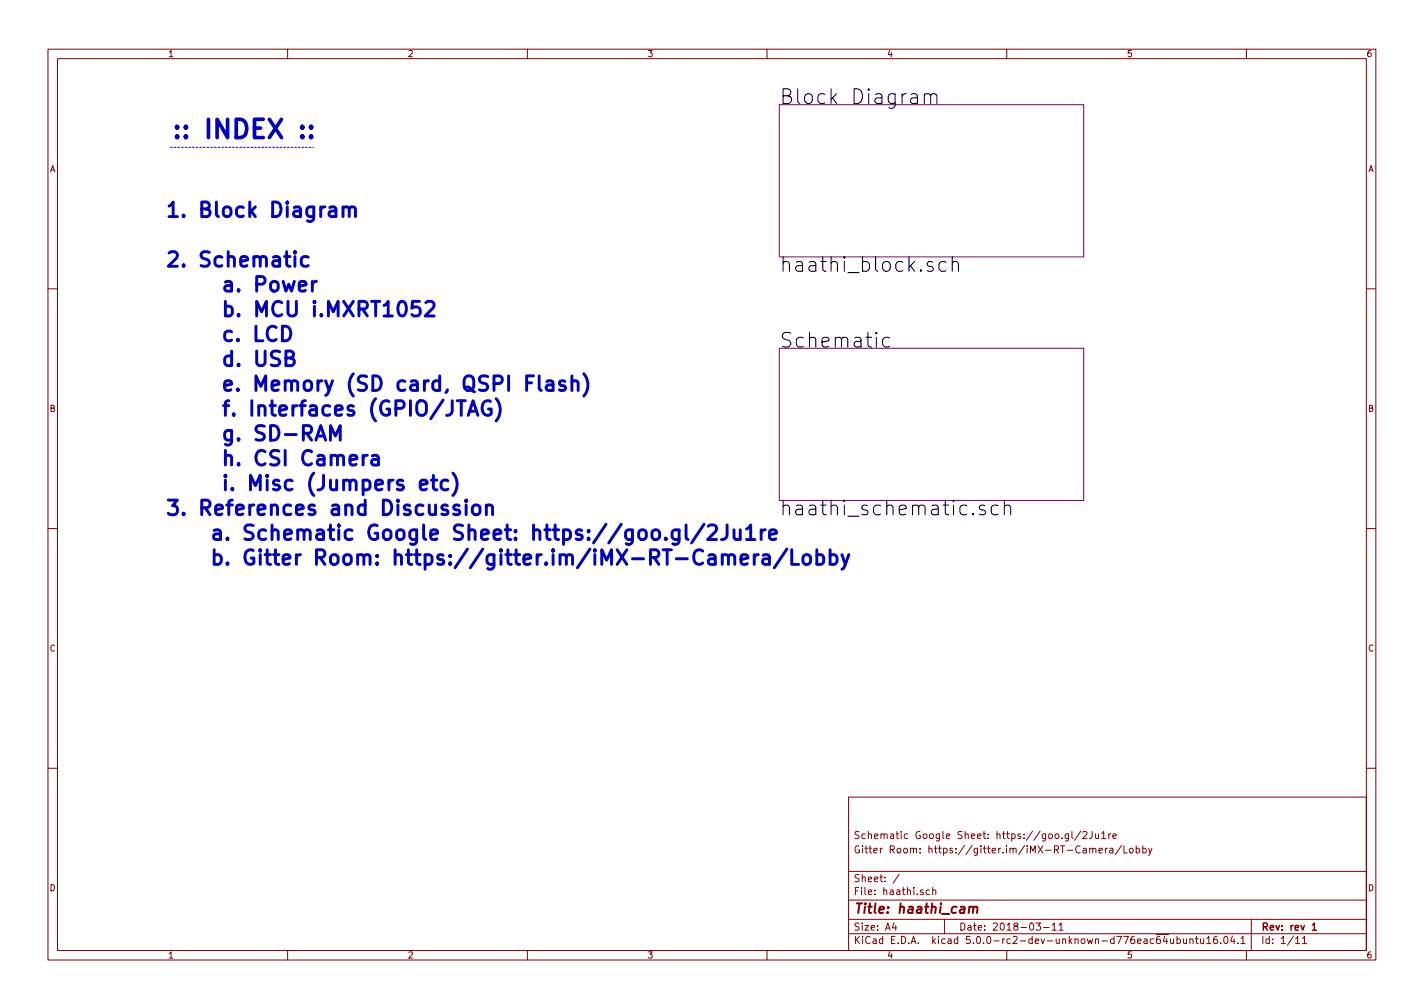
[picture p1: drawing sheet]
<svg xmlns="http://www.w3.org/2000/svg" width="297mm" height="210mm" viewBox="0 0 297 210" stroke-linecap="round" stroke-linejoin="round" font-family="sans-serif">
<g fill="none" stroke="#840000" stroke-width=".21">
<path d="M10 10.3h277v189.9h-277zM12 12.2h273v186.1h-273zM60 10.3v1.9M110 10.3v1.9M160 10.3v1.9M210 10.3v1.9M260 10.3v1.9M10 60.2h2M285 60.2h2M10 110.3h2M285 110.3h2M10 160.2h2"/>
<path d="M177 166.3h108v32h-108zM222.9 173.9v1.3l-.3 .2h-.4M222.9 174l-.4-.1-.3 .3 .1 .6h.6M223.6 173.4v1.3l.2 .2M225.5 173.3l-1.3 2M225.9 173.6l.5-.2 .3 .5-.9 1h.9M227.3 177.1l.2-.2 .4 .1v.9M227.3 176.9v1M227.8 173.4l-.1 1.3-.5 .2M227.9 177.1l.3-.2 .3 .1 .1 .9M228.5 173.9l.1 .9 .4 .1 .2-.1M229.2 173.9v1"/>
<path d="M229.2 177.4l.7-.1v-.3l-.5-.1-.2 .2 .1 .7h.6M229.8 173.9l.4-.5v1.5M229.8 174.9h.9M230.6 176.9v1M231 176.9l-.4 .3M231.3 173.9v1M231.5 177h.6l.1 .9M231.7 173.9l-.4 .3M232.2 177.3l-.6 .1-.2 .2 .2 .3 .6-.1M232.2 174.4l.7-.1-.1-.3-.4-.1-.2 .2v.7h.6M233.9 176.3l-1.2 2M234.4 176.4v1.5h.8"/>
<path d="M235.7 177.1l.2-.2 .4 .2v.7l-.2 .1-.4-.1zM237 177l.4-.1 .3 .3-.1 .6h-.6M237 176.4v1.5M238.4 177l.4-.1 .3 .3-.1 .6-.2 .1-.4-.1M238.4 176.4v1.5M239.6 176.9l.3 1M240.3 176.9l-.5 1.4-.2 .1M285 160.2h2M60 198.3v1.9M110 198.3v1.9M160 198.3v1.9M177 194.8h108"/>
<path d="M177 191.8h108M177 187.8h108M177 181.8h108M186.5 192.5l-.4 1h1M186.8 193v1M187.6 182.3l-1.3 2M193.9 185.7l-.4-.1-.3 .3 .1 .6 .2 .1 .4-.1M194.6 185.7l.2-.1 .3 .1 .1 .9M194.6 185.1v1.5M197 191.8v3M210 198.3v1.9M216.1 192.5h.9l-.4 .6 .4 .1v.7l-.2 .1-.7-.1"/>
<path d="M217.7 193.5h1.1M219.5 193l.4-.5v1.5M219.5 194h.8M220.9 193l.4-.5v1.5M220.9 194h.9M242.4 194.9h1.4M243 195.2l-.4 1.1h1M243.4 195.8v1M244.1 195.8l.1 .9 .4 .1 .2-.1M244.8 195.8v1M245.5 195.9l.4-.1 .3 .3v.6l-.3 .1-.4-.1M245.5 195.3v1.5"/>
<path d="M246.9 195.8v.9l.4 .1 .2-.1M247.5 195.8v1M248.2 196l.2-.2 .4 .1 .1 .9M248.2 195.8v1M249.4 195.8h.5M249.6 195.3v1.3l.3 .2M250.4 195.8l.1 .9 .4 .1 .2-.1M251.1 195.8v1M251.7 195.8l.4-.5v1.5M251.7 196.8h.9M253.8 195.3l-.4 .1a1.11 1.11 0 0 0-.1 1.3l.4 .1 .2-.1 .1-.5-.3-.3-.4 .1-.2 .2M254.6 196.7v.1"/>
<path d="M255.4 195.5l.2-.2a.8 .8 0 0 1 .6 .8 .8 .8 0 0 1-.6 .7l-.3-.5zM257.1 195.2l-.4 1.1h.9M257.4 195.8v1M258.2 196.7v.1M258.9 195.8l.4-.5v1.5M258.9 196.8h.8M260 198.3v1.9M261 191.8v6.5M270.3 195.8l.4-.5v1.5M270.3 196.8h.8M271.7 195.8l.4-.5v1.5M271.7 196.8h.8"/>
</g>
<path d="M273.7 193l.5-.5v1.5M273.7 194h.9" fill="none" stroke="#840000" stroke-width=".3"/>
<path d="M202.2 189.3l.3-.2 .5 .1-.1 1.2M202.2 189.1l-.1 1.3M203 189.4a.47 .47 0 0 1 .5-.3 .47 .47 0 0 1 .4 .3l-.1 1" fill="none" stroke="#840000" stroke-width=".41"/>
<path d="M63.1 28.3l.1 .2-.1 .2-.2-.2 .2-.2v.4M63.1 26.4l.1 .1-.1 .2-.2-.2 .2-.1v.3M64.9 28.3l.2 .2-.2 .2-.2-.2 .2-.2v.4M64.9 26.4l.2 .1-.2 .2-.2-.2 .2-.1v.3" fill="none" stroke="#0000c2" stroke-width=".76"/>
<path d="M35.6 30.7h29.8" fill="none" stroke="#0000c2" stroke-width=".21" stroke-dasharray=".4 .4"/>
<g fill="none" stroke="#0000c2" stroke-width=".61">
<path d="M59.1 58.7l.5 2 .6-1.4 .6 1.4 .6-2M61.5 52.5l-.1 .1 .1 .2 .2-.2-.2-.1v.3M62.4 59.7l1.5-.3-.2-.6-.9-.1-.3 .1-.1 .3 .1 1.5 .3 .1 .9-.1M64.3 53.7a1 1 0 0 0-1.3 .1l-.2 .3 .2 1.1a.96 .96 0 0 0 1.3 .2M65.2 58.7v2M66 58.7a.82 .82 0 0 0-.8 .6M68.8 43.3l.3-.2 .9 .2 .1 .3v1.6M70.1 43.9l-.3 .1h-.7a.6 .6 0 0 0-.5 .6 .6 .6 0 0 0 .5 .6h.7l.3-.2M71.6 43.4a.76 .76 0 0 1 1.2 .2v1.6M71.6 43.1v2.1M72.8 43.6l.5-.5 .7 .2 .1 .3v1.6M57.6 68.3a1.23 1.23 0 0 0-1.5 0 1.23 1.23 0 0 0-.4 1.5 1.14 1.14 0 0 0 .6 1.1 1.14 1.14 0 0 0 1.3-.1"/>
<path d="M58.3 73.4a1.24 1.24 0 0 0-1.6 .1 .72 .72 0 0 0 .5 1.2 1.11 1.11 0 0 1 1.1 .7 .82 .82 0 0 1-.5 .9l-1.2-.2M58.9 68a1.6 1.6 0 0 1 1.7 1 1.6 1.6 0 0 1-.5 1.9l-1.2 .2zM59.6 74.7h1.1a.74 .74 0 0 0 .6-.8 .74 .74 0 0 0-.6-.7h-1.1v3.1h1.2a.81 .81 0 0 0 .6-.9 .81 .81 0 0 0-.7-.7M80.1 65.9h1.7M83.3 63.1a.74 .74 0 0 1 .7-.2 .74 .74 0 0 1 .6 .5 1.79 1.79 0 0 1-.6 2.5 .77 .77 0 0 1-.8-.6 2.67 2.67 0 0 1 .1-2.2zM87.5 62.9h-1.4l-.2 1.4 .4-.3 1.1 .2 .3 .4v.7l-.2 .3-.4 .3h-.8l-.4-.3M88.8 63.1l.5-.2h.7a.81 .81 0 0 1 .4 1.3l-1.7 1.7h1.9M109.9 79.9h1M111.3 78.4h-1.4v3.1M112.5 78.4v2.6l.4 .5M114.1 79.6l.3-.2 .8 .2 .2 .3v1.6M117.8 79.6l-.7-.2-.3 .2-.1 .3 .1 .4 1 .3 .2 .3-.2 .4-.2 .2-.9-.2"/>
<path d="M119.3 79.7a.76 .76 0 0 1 1.3 .2v1.6M119.3 78.4v3.1M121.8 78a3.5 3.5 0 0 1 0 4.6M63.3 90.4h1.1a.84 .84 0 0 0 .6-.8 .84 .84 0 0 0-.6-.8h-1.1v3M64 90.4l1 1.4M65.9 91.8l1-3 1 3M66.2 91h1.4M68.9 91.8v-3l1.1 2.2 1-2.2v3M69.1 95.2a.78 .78 0 0 1 1.3 .2v1.6M70.4 95.4l.4-.4 .8 .1 .1 .3v1.6M73 96l1.4-.3-.1-.6-.9-.1-.3 .1-.1 .3 .1 1.4 .3 .2 .9-.2M75.7 95v2"/>
<path d="M76.6 95a.82 .82 0 0 0-.9 .5M77.6 95.1l.3-.1 .9 .1 .1 .3v1.6M78.9 95.7l-.2 .1h-.8a.6 .6 0 0 0-.4 .6 .6 .6 0 0 0 .4 .6h.8l.2-.2M90.4 99.1v2.6l.2 .3 .5 .2M94.3 83.6v2.2a.99 .99 0 0 1-1.1 .8M94.5 98.7a3.4 3.4 0 0 1 0 4.6M96.2 83.6v3M97.7 86.6l1-3 1 3M98 85.8h1.4M102.3 83.7a1.26 1.26 0 0 0-1.4 .2 1.26 1.26 0 0 0-.3 1.4 1.15 1.15 0 0 0 .6 1.2 1.15 1.15 0 0 0 1.3-.2v-1h-.6M103.5 83.2a3.5 3.5 0 0 1 0 4.6M115.4 80.1l-.3 .2h-.7a.6 .6 0 0 0-.5 .6 .6 .6 0 0 0 .5 .6h.7l.3-.2"/>
<path d="M84 100.3l-.7-.2-.4 .5 .1 .4 1 .3 .2 .3-.2 .4-.3 .2-.8-.2M87.7 101.2l1.4-.3-.1-.6-.9-.2-.4 .5v1.1l.1 .3 .3 .2 .9-.2M90 100.1h1.1M93.4 100.3l-.8-.2-.4 .3-.2 .3v.9l.3 .4 .3 .2 .8-.2M95.8 105.5l-.8-.2-.4 .5 .2 .4 1 .3 .1 .3-.1 .4-.3 .2-.9-.2M97.2 104.3l-.1 .2 .1 .1 .2-.1-.2-.2v.3M97.2 105.3v2.1M98.7 105.6a.83 .83 0 0 1 1.4 .3v.9a.83 .83 0 0 1-.8 .6 .83 .83 0 0 1-.8-.6v-.9zM101.4 105.6a.76 .76 0 0 1 1.3 .2v1.6M101.4 105.3v2.1M141.7 110.5v2.5a.85 .85 0 0 1-1.4 .4M141.7 110.7l-.9-.2-.5 .3-.1 .3v.9l.3 .4 .3 .1 .9-.1"/>
<path d="M143.1 109.5v2.6l.1 .3 .3 .1M146.9 109.3l-2.7 4M147.8 109.8l.4-.3h.7a.81 .81 0 0 1 .4 1.3l-1.7 1.7h1.9M150.6 116a.76 .76 0 0 1 1.3 .1v1.6M150.6 115.7v2M151.7 109.5v2.2a.99 .99 0 0 1-1.2 .8M151.9 116.1l.5-.4 .7 .1 .2 .3v1.6M153.1 110.5v1.6l.2 .3a.78 .78 0 0 0 1.1-.2M154.4 110.5v2M154.6 116.7l1.4-.3-.1-.6-.9-.1-.4 .4v1.2l.1 .3 .3 .1 .9-.1M155.7 110.4l.6-.5 .3-.4v3M155.7 112.5h1.8"/>
<path d="M157.3 115.7v2M158.2 115.7a.77 .77 0 0 0-.9 .6M158.8 110.5v2M159.2 115.8l.3-.1 .9 .1 .1 .3v1.6M159.6 110.5a.77 .77 0 0 0-.8 .6M160.5 111.5l1.5-.3-.2-.5-.8-.2-.5 .4v1.2l.2 .3 .3 .1 .8-.1M160.5 116.4l-.3 .2h-.7a.6 .6 0 0 0-.5 .5 .6 .6 0 0 0 .5 .6h.7l.3-.1M164.1 114.5l-2.6 3.9M165.2 114.7v3h1.4M167.6 116a.85 .85 0 0 1 1.5 .3v.8a.83 .83 0 0 1-.8 .7 .83 .83 0 0 1-.8-.7zM170.4 115.8l.8-.1 .4 .1 .2 .5v.8l-.2 .5-.4 .1-.8-.1M170.4 114.7v3"/>
<path d="M173.2 115.8l.8-.1 .4 .3 .2 .3v.8l-.3 .5-.3 .1-.8-.1M173.2 114.7v3M175.6 115.7l.7 2M177.1 115.7l-1.1 2.7-.4 .3"/>
</g>
<path d="M162.6 21.8h63.5v31.8h-63.5zM162.6 72.6h63.5v31.8h-63.5z" fill="none" stroke="#840084" stroke-width=".21"/>
<path d="M192.8 19.8a.78 .78 0 0 1 1.3 .2v1.6M192.8 19.6v2M194.1 20l.2-.3 .3-.1 .7 .1 .1 .3v1.6M197.3 54.7l-.9-.1-.4 .2-.1 .3v.9l.3 .4 .2 .2 .9-.2M198.6 54.8a.76 .76 0 0 1 1.3 .2v1.6M198.6 53.5v3.1M185.5 70.5l-.8-.1-.4 .2-.2 .3v.9l.3 .4 .3 .2 .8-.2M205.4 105.5l-.7-.1-.3 .1-.1 .3 .1 .4 1 .3 .2 .3-.2 .4-.2 .2-.9-.2M208.2 105.5a1 1 0 0 0-1.3 .1l-.1 .3 .1 1.2a.96 .96 0 0 0 1.3 .1M209.5 105.6a.78 .78 0 0 1 1.3 .2v1.6M209.5 104.3v3.1" fill="none" stroke="#000" stroke-width=".21"/>
<text font-size="5.3" fill="#0000c2" x="35.6" y="28.9">:: INDEX ::</text>
<g font-size="4.2">
<text x="162.6" y="21.7">Block Diagram</text>
<text x="162.6" y="56.7">haathi_block.sch</text>
<text x="162.6" y="72.5">Schematic</text>
<text x="162.6" y="107.5">haathi_schematic.sch</text>
</g>
<g font-size="4.2" fill="#0000c2">
<text x="34.3" y="45.3">1. Block Diagram</text>
<text x="34.3" y="55.7">2. Schematic</text>
<text x="40.2" y="60.9">a. Power</text>
<text x="40.2" y="66.1">b. MCU i.MXRT1052</text>
<text x="40.2" y="71.2">c. LCD</text>
<text x="40.2" y="76.4">d. USB</text>
<text x="40.2" y="81.6">e. Memory (SD card, QSPI Flash)</text>
<text x="40.2" y="86.8">f. Interfaces (GPIO/JTAG)</text>
<text x="40.2" y="92">g. SD-RAM</text>
<text x="40.2" y="97.1">h. CSI Camera</text>
<text x="34.3" y="107.5">3. References and Discussion</text>
<text x="40.2" y="102.3">i. Misc (Jumpers etc)</text>
<text x="39" y="112.7">a. Schematic Google Sheet: https://goo.gl/2Ju1re</text>
<text x="39" y="117.9">b. Gitter Room: https://gitter.im/iMX-RT-Camera/Lobby</text>
</g>
<text font-size="2.8" fill="#840000" x="178" y="190.5">Title: haathi_cam</text>
<g font-size="2.1" fill="#840000">
<text x="178" y="178">Gitter Room: https://gitter.im/iMX-RT-Camera/Lobby</text>
<text x="178" y="175">Schematic Google Sheet: https://goo.gl/2Ju1re</text>
<text x="178" y="184">Sheet: /</text>
<text x="178" y="186.7">File: haathi.sch</text>
<text x="178" y="196.9">KiCad E.D.A. kicad 5.0.0-rc2-dev-unknown-d776eac64ubuntu16.04.1</text>
<text x="178" y="194.1">Size: A4</text>
<text x="200" y="194.1">Date: 2018-03-11</text>
<text x="263" y="194.1">Rev: rev 1</text>
<text x="263" y="196.9">Id: 1/11</text>
</g>
<g font-size="1.8" fill="#840000">
<text x="35" y="11.9">1</text>
<text x="85" y="11.9">2</text>
<text x="135" y="11.9">3</text>
<text x="185" y="11.9">4</text>
<text x="235" y="11.9">5</text>
<text x="285" y="11.9">6</text>
<text x="10.4" y="35.9">A</text>
<text x="285.4" y="35.9">A</text>
<text x="10.4" y="85.9">B</text>
<text x="285.4" y="85.9">B</text>
<text x="10.4" y="135.9">C</text>
<text x="285.4" y="135.9">C</text>
<text x="10.4" y="185.9">D</text>
<text x="285.4" y="185.9">D</text>
<text x="35" y="199.9">1</text>
<text x="85" y="199.9">2</text>
<text x="135" y="199.9">3</text>
<text x="185" y="199.9">4</text>
<text x="235" y="199.9">5</text>
<text x="285" y="199.9">6</text>
</g>
</svg>
